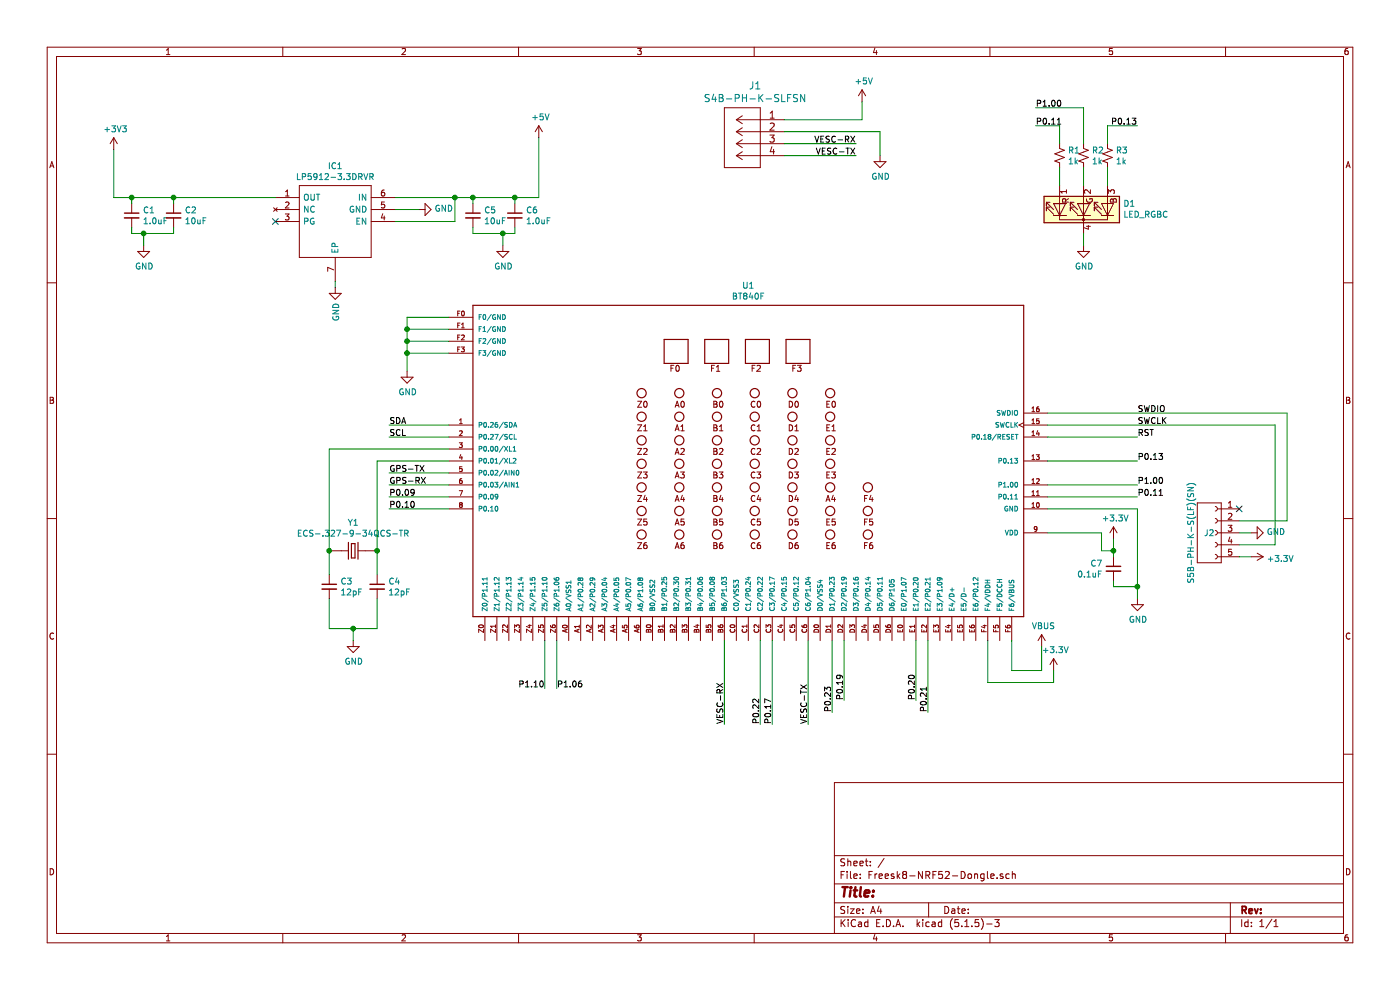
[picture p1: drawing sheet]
EESchema Schematic File Version 4
EELAYER 30 0
EELAYER END
$Descr A4 11693 8268
encoding utf-8
Sheet 1 1
Title ""
Date ""
Rev ""
Comp ""
Comment1 ""
Comment2 ""
Comment3 ""
Comment4 ""
$EndDescr
$Comp
L Freesk8-NRF52-Dongle-rescue:ECS-.327-9-34QCS-TR-ECS-.327-9-34QCS-TR-Freesk8-NRF52-Dongle-rescue Y1
U 1 1
P 2950 4600
F 0 "Y1" H 2950 4837 50  0000 C CNN
F 1 "ECS-.327-9-34QCS-TR" H 2950 4746 50  0000 C CNN
F 2 "ECS-:XTAL_ECS-.327-9-34QCS-TR" H 2950 4600 50  0001 L BNN
F 3 "Manufacturer Recommendation" H 2950 4600 50  0001 L BNN
F 4 "2018" H 2950 4600 50  0001 L BNN "Field4"
F 5 "ECS INC" H 2950 4600 50  0001 L BNN "Field5"
	1    2950 4600
	1    0    0    -1  
$EndComp
$Comp
L BT840F:BT840F U1
U 1 1
P 6250 3850
F 0 "U1" H 6250 5317 50  0000 C CNN
F 1 "BT840F" H 6250 5226 50  0000 C CNN
F 2 "BT840F:XCVR_BT840F" H 6250 3850 50  0001 L BNN
F 3 "" H 6250 3850 50  0001 L BNN
F 4 "Manufacturer Recommendations" H 6250 3850 50  0001 L BNN "Field4"
	1    6250 3850
	1    0    0    -1  
$EndComp
Wire Wire Line
	3750 3750 2750 3750
Wire Wire Line
	2750 3750 2750 4600
Wire Wire Line
	3150 4600 3150 3850
Wire Wire Line
	3150 3850 3750 3850
$Comp
L Device:C_Small C3
U 1 1
P 2750 4900
F 0 "C3" H 2842 4946 50  0000 L CNN
F 1 "12pF" H 2842 4855 50  0000 L CNN
F 2 "Capacitor_SMD:C_0603_1608Metric" H 2750 4900 50  0001 C CNN
F 3 "~" H 2750 4900 50  0001 C CNN
	1    2750 4900
	1    0    0    -1  
$EndComp
$Comp
L Device:C_Small C4
U 1 1
P 3150 4900
F 0 "C4" H 3242 4946 50  0000 L CNN
F 1 "12pF" H 3242 4855 50  0000 L CNN
F 2 "Capacitor_SMD:C_0603_1608Metric" H 3150 4900 50  0001 C CNN
F 3 "~" H 3150 4900 50  0001 C CNN
	1    3150 4900
	1    0    0    -1  
$EndComp
$Comp
L power:GND #PWR04
U 1 1
P 2950 5350
F 0 "#PWR04" H 2950 5100 50  0001 C CNN
F 1 "GND" H 2955 5177 50  0000 C CNN
F 2 "" H 2950 5350 50  0001 C CNN
F 3 "" H 2950 5350 50  0001 C CNN
	1    2950 5350
	1    0    0    -1  
$EndComp
Wire Wire Line
	2750 4800 2750 4600
Connection ~ 2750 4600
Wire Wire Line
	3150 4800 3150 4600
Connection ~ 3150 4600
Wire Wire Line
	2750 5000 2750 5250
Wire Wire Line
	2750 5250 2950 5250
Wire Wire Line
	2950 5250 2950 5350
Wire Wire Line
	3150 5000 3150 5250
Wire Wire Line
	3150 5250 2950 5250
Connection ~ 2950 5250
Wire Wire Line
	3750 3550 3250 3550
Wire Wire Line
	3750 3650 3250 3650
Wire Wire Line
	3750 4150 3250 4150
Wire Wire Line
	3750 4250 3250 4250
Wire Wire Line
	3750 2650 3400 2650
Wire Wire Line
	3400 2650 3400 2750
Wire Wire Line
	3750 2750 3400 2750
Connection ~ 3400 2750
Wire Wire Line
	3400 2750 3400 2850
Wire Wire Line
	3750 2850 3400 2850
Connection ~ 3400 2850
Wire Wire Line
	3400 2850 3400 2950
Wire Wire Line
	3750 2950 3400 2950
Connection ~ 3400 2950
Wire Wire Line
	3400 2950 3400 3100
$Comp
L power:GND #PWR05
U 1 1
P 3400 3100
F 0 "#PWR05" H 3400 2850 50  0001 C CNN
F 1 "GND" H 3405 2927 50  0000 C CNN
F 2 "" H 3400 3100 50  0001 C CNN
F 3 "" H 3400 3100 50  0001 C CNN
	1    3400 3100
	1    0    0    -1  
$EndComp
Wire Wire Line
	8450 5350 8450 5600
Wire Wire Line
	8450 5600 8700 5600
Wire Wire Line
	8700 5600 8700 5400
Wire Wire Line
	8250 5350 8250 5700
Wire Wire Line
	8250 5700 8800 5700
Wire Wire Line
	8800 5700 8800 5600
$Comp
L power:VBUS #PWR011
U 1 1
P 8700 5400
F 0 "#PWR011" H 8700 5250 50  0001 C CNN
F 1 "VBUS" H 8715 5573 50  0000 C CNN
F 2 "" H 8700 5400 50  0001 C CNN
F 3 "" H 8700 5400 50  0001 C CNN
	1    8700 5400
	1    0    0    -1  
$EndComp
$Comp
L power:+3.3V #PWR012
U 1 1
P 8800 5600
F 0 "#PWR012" H 8800 5450 50  0001 C CNN
F 1 "+3.3V" H 8815 5773 50  0000 C CNN
F 2 "" H 8800 5600 50  0001 C CNN
F 3 "" H 8800 5600 50  0001 C CNN
	1    8800 5600
	1    0    0    -1  
$EndComp
Wire Wire Line
	8750 3850 9500 3850
Wire Wire Line
	8750 4050 9500 4050
Wire Wire Line
	8750 4250 9500 4250
Wire Wire Line
	8750 4450 9200 4450
$Comp
L power:GND #PWR015
U 1 1
P 9500 5000
F 0 "#PWR015" H 9500 4750 50  0001 C CNN
F 1 "GND" H 9505 4827 50  0000 C CNN
F 2 "" H 9500 5000 50  0001 C CNN
F 3 "" H 9500 5000 50  0001 C CNN
	1    9500 5000
	1    0    0    -1  
$EndComp
$Comp
L power:+3.3V #PWR014
U 1 1
P 9300 4500
F 0 "#PWR014" H 9300 4350 50  0001 C CNN
F 1 "+3.3V" H 9315 4673 50  0000 C CNN
F 2 "" H 9300 4500 50  0001 C CNN
F 3 "" H 9300 4500 50  0001 C CNN
	1    9300 4500
	1    0    0    -1  
$EndComp
Wire Wire Line
	9200 4450 9200 4600
Wire Wire Line
	9200 4600 9300 4600
Wire Wire Line
	9300 4600 9300 4500
$Comp
L Device:C_Small C7
U 1 1
P 9300 4750
F 0 "C7" H 9209 4796 50  0000 R CNN
F 1 "0.1uF" H 9209 4705 50  0000 R CNN
F 2 "Capacitor_SMD:C_0603_1608Metric" H 9300 4750 50  0001 C CNN
F 3 "~" H 9300 4750 50  0001 C CNN
	1    9300 4750
	1    0    0    -1  
$EndComp
Wire Wire Line
	9300 4600 9300 4650
Connection ~ 9300 4600
Wire Wire Line
	9300 4850 9300 4900
Wire Wire Line
	9300 4900 9500 4900
Connection ~ 9500 4900
Wire Wire Line
	9500 4900 9500 5000
Text Label 3250 3550 0    50   ~ 0
SDA
Text Label 3250 3650 0    50   ~ 0
SCL
Text Label 3250 4150 0    50   ~ 0
P0.09
Text Label 3250 4250 0    50   ~ 0
P0.10
Wire Wire Line
	6050 5350 6050 6050
Wire Wire Line
	6750 5350 6750 6050
Text Label 9500 3450 0    50   ~ 0
SWDIO
Text Label 9500 3550 0    50   ~ 0
SWCLK
Text Label 9500 3650 0    50   ~ 0
RST
Text Label 9500 3850 0    50   ~ 0
P0.13
Text Label 9500 4050 0    50   ~ 0
P1.00
Wire Wire Line
	8750 4150 9500 4150
Text Label 9500 4150 0    50   ~ 0
P0.11
Text Label 4650 5750 0    50   ~ 0
P1.06
Text Label 4550 5750 2    50   ~ 0
P1.10
Text Label 6050 6050 1    50   ~ 0
VESC-RX
Text Label 6750 6050 1    50   ~ 0
VESC-TX
Wire Wire Line
	8750 3450 10750 3450
Wire Wire Line
	8750 3550 10650 3550
Wire Wire Line
	8750 3650 9500 3650
Wire Wire Line
	9050 1950 9050 2050
$Comp
L Device:R_Small_US R1
U 1 1
P 8850 1300
F 0 "R1" H 8918 1346 50  0000 L CNN
F 1 "1k" H 8918 1255 50  0000 L CNN
F 2 "Resistor_SMD:R_0603_1608Metric" H 8850 1300 50  0001 C CNN
F 3 "~" H 8850 1300 50  0001 C CNN
	1    8850 1300
	1    0    0    -1  
$EndComp
Wire Wire Line
	8850 1200 8850 1050
Wire Wire Line
	8850 1050 8650 1050
$Comp
L power:GND #PWR013
U 1 1
P 9050 2050
F 0 "#PWR013" H 9050 1800 50  0001 C CNN
F 1 "GND" H 9055 1877 50  0000 C CNN
F 2 "" H 9050 2050 50  0001 C CNN
F 3 "" H 9050 2050 50  0001 C CNN
	1    9050 2050
	1    0    0    -1  
$EndComp
Text Label 8650 1050 0    50   ~ 0
P0.11
Wire Wire Line
	6550 1000 7200 1000
Wire Wire Line
	7200 1000 7200 850 
Wire Wire Line
	6550 1200 7150 1200
Wire Wire Line
	6550 1300 7150 1300
$Comp
L power:+5V #PWR09
U 1 1
P 7200 850
F 0 "#PWR09" H 7200 700 50  0001 C CNN
F 1 "+5V" H 7215 1023 50  0000 C CNN
F 2 "" H 7200 850 50  0001 C CNN
F 3 "" H 7200 850 50  0001 C CNN
	1    7200 850 
	1    0    0    -1  
$EndComp
Wire Wire Line
	7350 1100 7350 1300
Wire Wire Line
	6550 1100 7350 1100
$Comp
L power:GND #PWR010
U 1 1
P 7350 1300
F 0 "#PWR010" H 7350 1050 50  0001 C CNN
F 1 "GND" H 7355 1127 50  0000 C CNN
F 2 "" H 7350 1300 50  0001 C CNN
F 3 "" H 7350 1300 50  0001 C CNN
	1    7350 1300
	1    0    0    -1  
$EndComp
Text Label 7150 1200 2    50   ~ 0
VESC-RX
Text Label 7150 1300 2    50   ~ 0
VESC-TX
Wire Wire Line
	4650 5350 4650 5750
Wire Wire Line
	4550 5350 4550 5750
NoConn ~ 8450 -2100
$Comp
L Device:LED_RGBC D1
U 1 1
P 9050 1750
F 0 "D1" V 9096 1420 50  0000 R CNN
F 1 "LED_RGBC" V 9005 1420 50  0000 R CNN
F 2 "SamacSys_Parts:APTF1616SEEZGQBDC" H 9050 1700 50  0001 C CNN
F 3 "~" H 9050 1700 50  0001 C CNN
	1    9050 1750
	0    -1   -1   0   
$EndComp
$Comp
L Device:R_Small_US R2
U 1 1
P 9050 1300
F 0 "R2" H 9118 1346 50  0000 L CNN
F 1 "1k" H 9118 1255 50  0000 L CNN
F 2 "Resistor_SMD:R_0603_1608Metric" H 9050 1300 50  0001 C CNN
F 3 "~" H 9050 1300 50  0001 C CNN
	1    9050 1300
	1    0    0    -1  
$EndComp
$Comp
L Device:R_Small_US R3
U 1 1
P 9250 1300
F 0 "R3" H 9318 1346 50  0000 L CNN
F 1 "1k" H 9318 1255 50  0000 L CNN
F 2 "Resistor_SMD:R_0603_1608Metric" H 9250 1300 50  0001 C CNN
F 3 "~" H 9250 1300 50  0001 C CNN
	1    9250 1300
	1    0    0    -1  
$EndComp
Wire Wire Line
	9050 1200 9050 900 
Wire Wire Line
	9050 900  8650 900 
Wire Wire Line
	9250 1200 9250 1050
Wire Wire Line
	9250 1050 9500 1050
Wire Wire Line
	9250 1400 9250 1550
Wire Wire Line
	9050 1400 9050 1550
Wire Wire Line
	8850 1400 8850 1550
Text Label 8650 900  0    50   ~ 0
P1.00
Text Label 9500 1050 2    50   ~ 0
P0.13
$Comp
L Freesk8-NRF52-Dongle-rescue:S4B-PH-K-SLFSN-2020-06-27_20-01-28-Freesk8-NRF52-Dongle-rescue J1
U 1 1
P 6550 1000
F 0 "J1" H 6792 1287 60  0000 C CNN
F 1 "S4B-PH-K-SLFSN" H 6792 1181 60  0000 C CNN
F 2 "Connector_JST:JST_PH_S4B-PH-K_1x04_P2.00mm_Horizontal" H 6950 740 60  0001 C CNN
F 3 "" H 6550 1000 60  0000 C CNN
	1    6550 1000
	-1   0    0    -1  
$EndComp
Wire Wire Line
	6450 5350 6450 6050
Text Label 6450 6050 1    50   ~ 0
P0.17
Wire Wire Line
	7050 5350 7050 5850
Text Label 7050 5850 1    50   ~ 0
P0.19
Wire Wire Line
	7650 5350 7650 5850
Text Label 7650 5850 1    50   ~ 0
P0.20
Wire Wire Line
	7750 5350 7750 5950
Text Label 7750 5950 1    50   ~ 0
P0.21
Wire Wire Line
	6350 5350 6350 6050
Wire Wire Line
	6950 5350 6950 5950
Text Label 6950 5950 1    50   ~ 0
P0.23
NoConn ~ 14900 3500
Wire Wire Line
	3750 3950 3250 3950
Wire Wire Line
	3750 4050 3250 4050
Text Label 3250 3950 0    50   ~ 0
GPS-TX
Text Label 3250 4050 0    50   ~ 0
GPS-RX
NoConn ~ 2300 1850
Wire Wire Line
	1450 1650 2300 1650
Wire Wire Line
	3300 1850 3800 1850
Wire Wire Line
	3500 1750 3300 1750
Wire Wire Line
	3300 1650 3800 1650
$Comp
L power:+5V #PWR08
U 1 1
P 4500 1150
F 0 "#PWR08" H 4500 1000 50  0001 C CNN
F 1 "+5V" H 4515 1323 50  0000 C CNN
F 2 "" H 4500 1150 50  0001 C CNN
F 3 "" H 4500 1150 50  0001 C CNN
	1    4500 1150
	1    0    0    -1  
$EndComp
Wire Wire Line
	950  1250 950  1650
$Comp
L power:+3V3 #PWR01
U 1 1
P 950 1250
F 0 "#PWR01" H 950 1100 50  0001 C CNN
F 1 "+3V3" H 965 1423 50  0000 C CNN
F 2 "" H 950 1250 50  0001 C CNN
F 3 "" H 950 1250 50  0001 C CNN
	1    950  1250
	1    0    0    -1  
$EndComp
$Comp
L Device:C_Small C6
U 1 1
P 4300 1800
F 0 "C6" H 4392 1846 50  0000 L CNN
F 1 "1.0uF" H 4392 1755 50  0000 L CNN
F 2 "Capacitor_SMD:C_0603_1608Metric" H 4300 1800 50  0001 C CNN
F 3 "~" H 4300 1800 50  0001 C CNN
	1    4300 1800
	1    0    0    -1  
$EndComp
$Comp
L Device:C_Small C5
U 1 1
P 3950 1800
F 0 "C5" H 4042 1846 50  0000 L CNN
F 1 "10uF" H 4042 1755 50  0000 L CNN
F 2 "Capacitor_SMD:C_0805_2012Metric" H 3950 1800 50  0001 C CNN
F 3 "~" H 3950 1800 50  0001 C CNN
	1    3950 1800
	1    0    0    -1  
$EndComp
$Comp
L Device:C_Small C1
U 1 1
P 1100 1800
F 0 "C1" H 1192 1846 50  0000 L CNN
F 1 "1.0uF" H 1192 1755 50  0000 L CNN
F 2 "Capacitor_SMD:C_0603_1608Metric" H 1100 1800 50  0001 C CNN
F 3 "~" H 1100 1800 50  0001 C CNN
	1    1100 1800
	1    0    0    -1  
$EndComp
$Comp
L Device:C_Small C2
U 1 1
P 1450 1800
F 0 "C2" H 1542 1846 50  0000 L CNN
F 1 "10uF" H 1542 1755 50  0000 L CNN
F 2 "Capacitor_SMD:C_0805_2012Metric" H 1450 1800 50  0001 C CNN
F 3 "~" H 1450 1800 50  0001 C CNN
	1    1450 1800
	1    0    0    -1  
$EndComp
Wire Wire Line
	4500 1650 4300 1650
Wire Wire Line
	4300 1650 4300 1700
Wire Wire Line
	4500 1650 4500 1150
Wire Wire Line
	4300 1650 3950 1650
Wire Wire Line
	3950 1650 3950 1700
Connection ~ 4300 1650
Wire Wire Line
	4300 1900 4300 1950
Wire Wire Line
	3950 1900 3950 1950
Wire Wire Line
	3950 1950 4200 1950
Wire Wire Line
	1100 1700 1100 1650
Wire Wire Line
	1100 1650 950  1650
Wire Wire Line
	1100 1650 1450 1650
Wire Wire Line
	1450 1650 1450 1700
Connection ~ 1100 1650
Wire Wire Line
	1450 1900 1450 1950
Wire Wire Line
	1450 1950 1200 1950
Wire Wire Line
	1100 1950 1100 1900
Wire Wire Line
	1200 1950 1200 2050
Connection ~ 1200 1950
Wire Wire Line
	1200 1950 1100 1950
Wire Wire Line
	4200 1950 4200 2050
Connection ~ 4200 1950
Wire Wire Line
	4200 1950 4300 1950
$Comp
L power:GND #PWR02
U 1 1
P 1200 2050
F 0 "#PWR02" H 1200 1800 50  0001 C CNN
F 1 "GND" H 1205 1877 50  0000 C CNN
F 2 "" H 1200 2050 50  0001 C CNN
F 3 "" H 1200 2050 50  0001 C CNN
	1    1200 2050
	1    0    0    -1  
$EndComp
$Comp
L power:GND #PWR07
U 1 1
P 4200 2050
F 0 "#PWR07" H 4200 1800 50  0001 C CNN
F 1 "GND" H 4205 1877 50  0000 C CNN
F 2 "" H 4200 2050 50  0001 C CNN
F 3 "" H 4200 2050 50  0001 C CNN
	1    4200 2050
	1    0    0    -1  
$EndComp
Connection ~ 1450 1650
$Comp
L power:GND #PWR06
U 1 1
P 3500 1750
F 0 "#PWR06" H 3500 1500 50  0001 C CNN
F 1 "GND" V 3505 1622 50  0000 R CNN
F 2 "" H 3500 1750 50  0001 C CNN
F 3 "" H 3500 1750 50  0001 C CNN
	1    3500 1750
	0    -1   -1   0   
$EndComp
Connection ~ 3950 1650
Wire Wire Line
	3800 1850 3800 1650
Connection ~ 3800 1650
Wire Wire Line
	3800 1650 3950 1650
Wire Wire Line
	2800 2350 2800 2400
$Comp
L power:GND #PWR03
U 1 1
P 2800 2400
F 0 "#PWR03" H 2800 2150 50  0001 C CNN
F 1 "GND" V 2805 2272 50  0000 R CNN
F 2 "" H 2800 2400 50  0001 C CNN
F 3 "" H 2800 2400 50  0001 C CNN
	1    2800 2400
	1    0    0    -1  
$EndComp
$Comp
L SamacSys_Parts:LP5912-3.3DRVR IC1
U 1 1
P 2300 1650
F 0 "IC1" H 2800 1915 50  0000 C CNN
F 1 "LP5912-3.3DRVR" H 2800 1824 50  0000 C CNN
F 2 "SamacSys_Parts:SON65P200X200X80-7N" H 3150 1750 50  0001 L CNN
F 3 "http://www.ti.com/lit/gpn/lp5912" H 3150 1650 50  0001 L CNN
F 4 "500-mA low-noise low-IQ low-dropout (LDO) linear regulator" H 3150 1550 50  0001 L CNN "Description"
F 5 "0.8" H 3150 1450 50  0001 L CNN "Height"
F 6 "595-LP5912-3.3DRVR" H 3150 1350 50  0001 L CNN "Mouser Part Number"
F 7 "https://www.mouser.co.uk/ProductDetail/Texas-Instruments/LP5912-33DRVR?qs=n%252BTO0c4TDSY0RMrHlK%2FGvQ%3D%3D" H 3150 1250 50  0001 L CNN "Mouser Price/Stock"
F 8 "Texas Instruments" H 3150 1150 50  0001 L CNN "Manufacturer_Name"
F 9 "LP5912-3.3DRVR" H 3150 1050 50  0001 L CNN "Manufacturer_Part_Number"
	1    2300 1650
	1    0    0    -1  
$EndComp
$Comp
L Freesk8-NRF52-Dongle-rescue:Conn_01x05_Female-freesk8Connector-Freesk8-NRF52-Dongle-rescue J2
U 1 1
P 10150 4450
F 0 "J2" H 10200 4450 50  0000 C CNN
F 1 "S5B-PH-K-S(LF)(SN)" V 10350 4450 50  0000 C CNN
F 2 "Connector_JST:JST_PH_S5B-PH-K_1x05_P2.00mm_Horizontal" H 10150 4450 50  0001 L BNN
F 3 "JST Sales" H 10150 4450 50  0001 L BNN
	1    10150 4450
	-1   0    0    -1  
$EndComp
Wire Wire Line
	9500 4250 9500 4900
$Comp
L power:+3.3V #PWR016
U 1 1
P 10450 4650
F 0 "#PWR016" H 10450 4500 50  0001 C CNN
F 1 "+3.3V" V 10465 4778 50  0000 L CNN
F 2 "" H 10450 4650 50  0001 C CNN
F 3 "" H 10450 4650 50  0001 C CNN
	1    10450 4650
	0    1    1    0   
$EndComp
Wire Wire Line
	10350 4450 10450 4450
$Comp
L power:GND #PWR017
U 1 1
P 10450 4450
F 0 "#PWR017" H 10450 4200 50  0001 C CNN
F 1 "GND" V 10455 4322 50  0000 R CNN
F 2 "" H 10450 4450 50  0001 C CNN
F 3 "" H 10450 4450 50  0001 C CNN
	1    10450 4450
	0    -1   -1   0   
$EndComp
Wire Wire Line
	10750 3450 10750 4350
Wire Wire Line
	10650 3550 10650 4550
Wire Wire Line
	10350 4650 10450 4650
Wire Wire Line
	10650 4550 10350 4550
Wire Wire Line
	10350 4350 10750 4350
NoConn ~ 10350 4250
Text Label 6350 6050 1    50   ~ 0
P0.22
$EndSCHEMATC
